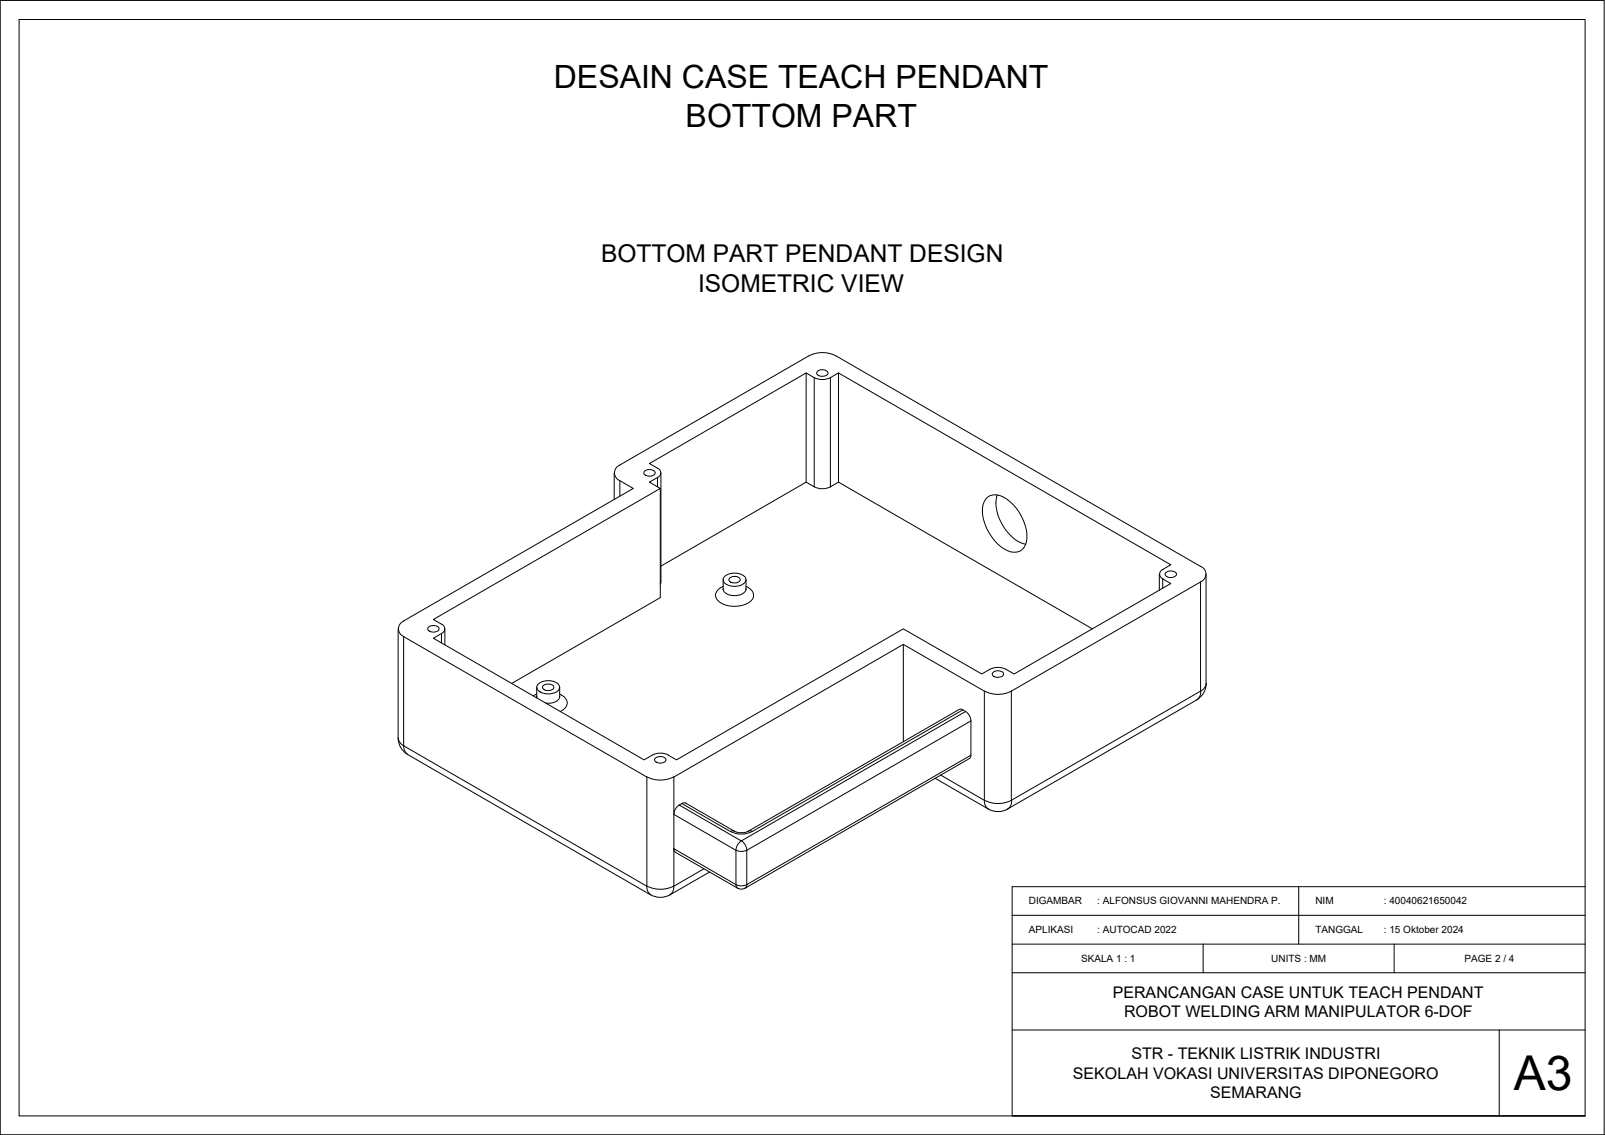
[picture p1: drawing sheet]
<svg xmlns="http://www.w3.org/2000/svg" width="420mm" height="297mm" viewBox="0 0 420 297" stroke-linecap="round" stroke-linejoin="round" font-family="sans-serif">
<!-- layer: 0 -->
<g fill="none" stroke="#000" stroke-width=".26">
<path d="M0 .1v296.9M0 .1h419.9v296.9h-419.9zM5 5.1h410v286.9h-410zM211 97.6v28.6M213.1 98.8l-2.1-1.2-41 23.7 2.1 1.2a1.29 1.29 0 0 1 .9 1.2 1.29 1.29 0 0 1-.9 1.3M213.1 98.8v28.6M213.2 98.8l1.2 .4 1.2 .1 1.8-.5M214 97.2a1.84 1.84 0 0 1 2.8 .4 1.82 1.82 0 0 1-3 .1zM217.4 98.8l2.1-1.2 87 50.2-2.1 1.2a1.3 1.3 0 0 0-.8 1.3 1.3 1.3 0 0 0 .8 1.2M217.4 98.8v28.6M219.5 97.6v28.6M160.8 123.8v6.9"/>
<path d="M162.3 129.9v-4.1l3.5 2-60.1 34.7a2.21 2.21 0 0 0-1.4 2.1 2.21 2.21 0 0 0 1.4 2M162.3 121.7l49.5-28.6a7.7 7.7 0 0 1 7 0l95.5 55.1a2.18 2.18 0 0 1 1.4 2 2.18 2.18 0 0 1-1.4 2.1M162.3 121.7a2.18 2.18 0 0 0-1.4 2 2.18 2.18 0 0 0 1.4 2.1M168.7 123.3a1.84 1.84 0 0 1 2.8 .5 1.77 1.77 0 0 1-3 .1zM172.1 125l-2.1 1.2 2.8 1.6-59.3 34.3 2.1 1.3a1.29 1.29 0 0 1 .8 1.2 1.29 1.29 0 0 1-.8 1.2M172.1 125v2.4M172.8 127.8v28.6l-38.8 22.4M173 123.8v28.5l-.2 .6M213.1 127.4l-2.1-1.2-38 22M213.2 127.4l1.2 .4 1.2 .1 1.8-.5M217.4 127.4l2.1-1.2 66.5 38.4M258.1 130.6a3.9 3.9 0 0 1 5.5 .1 12.6 12.6 0 0 1 5.1 11 3.3 3.3 0 0 1-5.1 2.3 12.5 12.5 0 0 1-6.4-11.3l.2-.8z"/>
<path d="M260.7 131.6a12.6 12.6 0 0 0 6.5 10.4l1.3 .4M261.1 129.5l-.4 2.1M189.3 154.2h.1M189.3 153.5a2.31 2.31 0 0 0-2 2.2 2.31 2.31 0 0 0 1.8 2.3 7.3 7.3 0 0 0 7.7-.9 2.08 2.08 0 0 0-1-3.4l-.5-.2M189.3 151.7v2.5a2.93 2.93 0 0 0 3.8 1.6 2.22 2.22 0 0 0 2.2-1.6M189.8 150.7a4 4 0 0 1 5.4 .7 1.8 1.8 0 0 1-1.8 1.9 3.3 3.3 0 0 1-4.1-1.4v-.4zM191 151.3a1.76 1.76 0 0 1 2.8 .5 1.82 1.82 0 0 1-3 0zM195.3 154.2h.1M195.3 151.7v2.5M303.5 150.3v4.2M304.4 154v-2.5l2.1 1.2-41 23.7-2.1-1.2M305.2 149.8a2.07 2.07 0 0 1 2.7 .2 1.2 1.2 0 0 1-1.6 1.2 1.17 1.17 0 0 1-1.3-1.1z"/>
<path d="M315.7 150.3v28.5M104.2 164.6v28.6M105.7 166.6l63.6 36.8v28.5l-63.6-36.7zM112.2 164.1a1.76 1.76 0 0 1 2.7 .5 1.76 1.76 0 0 1-2.9 .1zM115.6 168.2v-2.4l-2.1 1.2 55.1 31.9 2.1-1.3M116.5 164.6v4.1M140.5 179.9v2.4M140.7 179.2a4.1 4.1 0 0 1 5.5-.1 1.4 1.4 0 0 1-1 2.2 4.1 4.1 0 0 1-4.5-.9l-.2-.4zM142.2 179.4a2.13 2.13 0 0 1 2.7 .2 .91 .91 0 0 1-1.1 1.1 1.28 1.28 0 0 1-1.8-1zM146.5 179.9v2.4M236.5 168.6v25.5M259.1 175.2l-2.1 1.2-20.5-11.8-59.4 34.3-2.1-1.3"/>
<path d="M259.1 175.2l1.2-.5h1.3l1.8 .5M260 176a2.07 2.07 0 0 1 2.7 .1 .91 .91 0 0 1-1.2 1.1 1.28 1.28 0 0 1-1.7-1zM104.2 193.1a5 5 0 0 0 2.5 4.4M104.2 193.1a2.45 2.45 0 0 0 1.5 2.1 2.39 2.39 0 0 0 1.1 2.2M106.7 197.5l63.6 36.7M140.5 182.3v.1M140.5 182.3v.4M140.5 181.6l-.8 .5M146.5 182.3v.1M146.5 181.6a2.51 2.51 0 0 1 1.8 3.2l-.8 .9-.8 .5M146.5 182.3a2.87 2.87 0 0 1-3.6 1.7M170.8 197.6l1.1-.4 1.3-.1 1.8 .5"/>
<path d="M171.6 198.4a1.84 1.84 0 0 1 2.8 .5 1.78 1.78 0 0 1-3 .1zM251 185.7l-55.1 31.8a4.5 4.5 0 0 1-3.7 0l-12.7-7.3-.9 .1M251.1 185.7l.5-.1 .5 .2M252.8 186.2l1 1 .4 1.4M252.8 186.2l-58.7 33.9-16.3-9.4M252.8 186.2l-.7-.4-55.2 31.8M254.2 197.6l-.1 .5-.3 .4-58.7 33.9M257.7 180.9a7.7 7.7 0 0 0 7.1 0M264.8 180.9l49.5-28.6v28.6l-49.5 28.6zM313.2 183.2l-49.4 28.5a5 5 0 0 1-5 0l-14-8M314.3 180.9a2.56 2.56 0 0 0 1.5-2.1 5 5 0 0 1-2.5 4.4 2.4 2.4 0 0 0 1-2.3M169.3 203.3a7.7 7.7 0 0 0 7.1 0"/>
<path d="M176.4 213.1l16.3 9.4M177.8 210.7l.7-.4 12.7 7.3M177.8 210.7l-1 1-.4 1.4M191.2 217.6a6.2 6.2 0 0 0 5.7 0M192.2 217.5l-.5-.1-.4 .2M195.9 217.5l.5-.1 .5 .2M246.3 202.8l11.4 6.7v-28.6l-21.2-12.3-60.1 34.8v28.5l7.9-4.5M258.7 211.8a2.4 2.4 0 0 1-1-2.4 7.7 7.7 0 0 0 7.1 0 2.37 2.37 0 0 1-1 2.4M169.3 231.9a7.7 7.7 0 0 0 7.1 0 2.49 2.49 0 0 1-1 2.3M169.4 231.9a2.72 2.72 0 0 0 2.8 2.9l2-.1 1.2-.5M176.4 222.1l16.3 9.4M176.4 222.1l.1 .5 .3 .4"/>
<path d="M176.8 223l16.3 9.4M185.8 228.2l-10.5 6M192.7 222.5v9M192.7 222.5l1.4 .3 1.4-.3M192.7 231.5l1.4 .3 1.4-.3M192.7 231.5a1.43 1.43 0 0 0 1.4 1.2 1.43 1.43 0 0 0 1.4-1.2M194.1 220.1l-1 1-.4 1.4M194.1 220.1l1 1 .4 1.4M195.5 222.5l58.7-33.8v8.9l-58.7 33.9M195.5 222.5v9M265 239.6h150M340 232.1v15"/>
<path d="M415 232.1h-150v59.9h150h-150M265 247.1h150M265 254.6h150M315 247.1v7.5M365 247.1v7.5M265 269.6h150M392.5 269.6v22.4M0 297h.1M0 297h419.9"/>
</g>
<path d="M0 297h.1z" fill="#000" stroke="#000" stroke-width=".26"/>
<text font-size="12.6" x="396.3" y="285.3">A3</text>
<g font-size="8.4">
<text x="145" y="23">DESAIN CASE TEACH PENDANT</text>
<text x="179.5" y="33.1">BOTTOM PART</text>
</g>
<g font-size="6.4">
<text x="157.4" y="68.6">BOTTOM PART PENDANT DESIGN</text>
<text x="182.8" y="76.4">ISOMETRIC VIEW</text>
</g>
<g font-size="4.2">
<text x="291.3" y="261.1">PERANCANGAN CASE UNTUK TEACH PENDANT</text>
<text x="294.3" y="266.1">ROBOT WELDING ARM MANIPULATOR 6-DOF</text>
<text x="296.2" y="277.3">STR - TEKNIK LISTRIK INDUSTRI</text>
<text x="280.9" y="282.3">SEKOLAH VOKASI UNIVERSITAS DIPONEGORO</text>
<text x="316.8" y="287.3">SEMARANG</text>
</g>
<g font-size="2.6">
<text x="269.3" y="236.7">DIGAMBAR</text>
<text x="287.2" y="236.7">: ALFONSUS GIOVANNI MAHENDRA P.</text>
<text x="344.3" y="236.7">NIM</text>
<text x="362.2" y="236.7">: 40040621650042</text>
<text x="269.3" y="244.2">APLIKASI</text>
<text x="287.2" y="244.2">: AUTOCAD 2022</text>
<text x="344.3" y="244.2">TANGGAL</text>
<text x="362.2" y="244.2">: 15 Oktober 2024</text>
<text x="283" y="251.7">SKALA 1 : 1</text>
<text x="332.8" y="251.7">UNITS : MM</text>
<text x="383.4" y="251.7">PAGE 2 / 4</text>
</g>
</svg>
